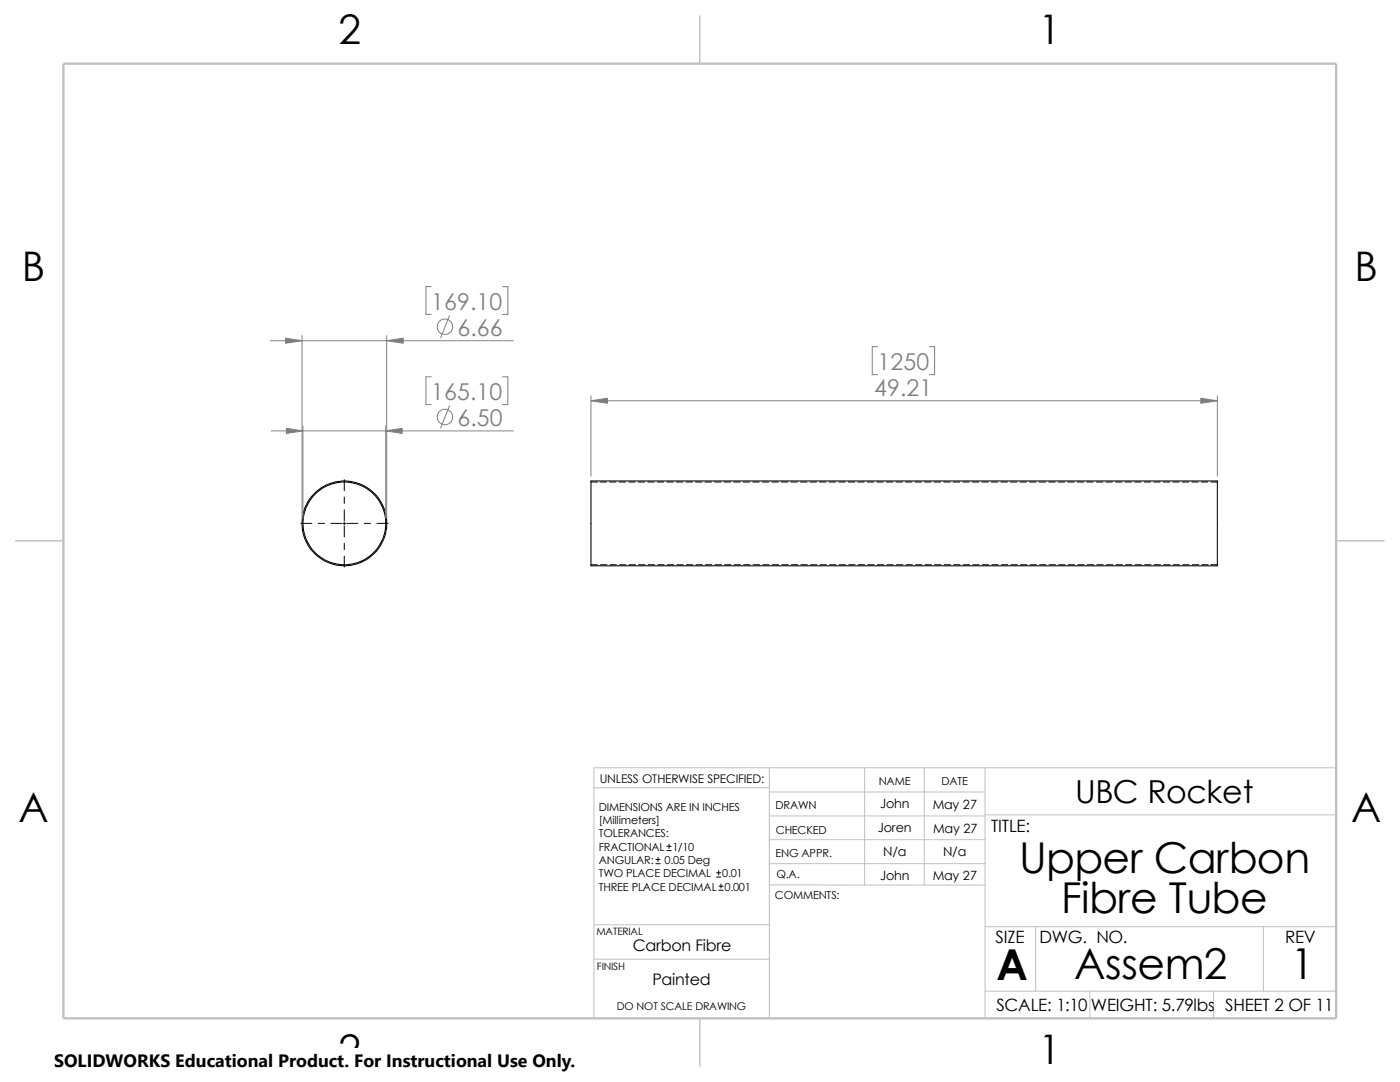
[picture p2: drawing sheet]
<svg xmlns="http://www.w3.org/2000/svg" width="279mm" height="216mm" viewBox="0 0 279 216" stroke-linecap="round" stroke-linejoin="round" font-family="sans-serif">
<g fill="none" stroke="#c0c0c0" stroke-width=".2">
<path d="M118.5 157.2h35M153.5 158h43.1M153.5 153.2v50M172.6 153.2v23.4M184.4 153.2v23.4M196.6 153.2v50M266.7 153.2h-148.2v50M153.5 172.3h43.1M153.5 176.6h43.1M153.5 162.8h43.1M153.5 167.6h43.1M196.6 162.6h70.1"/>
<path d="M118.5 184.5h35.1M118.5 191.4h35M196.6 184.9h70.1M196.6 197.8h70.1M206.7 184.9v12.9M217.5 197.8v5.4M242.2 197.8v5.4M252.1 184.9v12.9"/>
</g>
<path d="M139.7 3.2v9.5M3.1 107.9h9.6M266.7 107.9h9.5M139.7 203.2v9.5" fill="none" stroke="#c0c0c0" stroke-width=".21"/>
<path d="M12.7 12.7h254v190.5h-254z" fill="none" stroke="#c0c0c0" stroke-width=".47"/>
<g fill="none" stroke="#000" stroke-width=".2">
<path d="M68.7 95.7v2.2M68.7 99.2v1.3M117.9 96.2h1.3M119.8 96.2h1.2M121.7 96.2h1.2M123.6 96.2h1.2M125.5 96.2h1.2M127.4 96.2h1.3M129.3 96.2h1.3M131.2 96.2h1.3M133.1 96.2h1.3M135 96.2h1.3"/>
<path d="M136.9 96.2h1.3M138.8 96.2h1.3M140.7 96.2h1.3M142.6 96.2h1.3M144.5 96.2h1.3M146.4 96.2h1.3M148.3 96.2h1.3M150.2 96.2h1.3M152.1 96.2h1.3M154.1 96.2h1.2M156 96.2h1.2M157.9 96.2h1.2"/>
<path d="M159.8 96.2h1.2M161.7 96.2h1.2M163.6 96.2h1.2M165.5 96.2h1.3M167.4 96.2h1.3M169.3 96.2h1.3M171.2 96.2h1.3M173.1 96.2h1.3M175 96.2h1.3M176.9 96.2h1.3M178.8 96.2h1.3M180.7 96.2h1.3"/>
<path d="M182.6 96.2h1.3M184.5 96.2h1.3M186.4 96.2h1.3M188.3 96.2h1.3M190.2 96.2h1.3M192.2 96.2h1.2M194.1 96.2h1.2M196 96.2h1.2M197.9 96.2h1.2M199.8 96.2h1.2M201.7 96.2h1.2M203.6 96.2h1.3"/>
<path d="M205.5 96.2h1.3M207.4 96.2h1.3M209.3 96.2h1.3M211.2 96.2h1.3M213.1 96.2h1.3M215 96.2h1.3M216.9 96.2h1.3M218.8 96.2h1.3M220.7 96.2h1.3M222.6 96.2h1.3M224.5 96.2h1.3M226.4 96.2h1.3"/>
<path d="M228.3 96.2h1.3M230.3 96.2h1.2M232.2 96.2h1.2M234.1 96.2h1.2M236 96.2h1.2M237.9 96.2h1.2M239.8 96.2h1.2M241.7 96.2h1.3M60 104.4h2.2M63.5 104.4h1.3M66 104.4h2.2M68.5 104.4h.5"/>
<path d="M68.7 101.7v2.2M68.7 104.2v.5M68.7 104.9v2.2M68.7 108.4v1.3M68.7 111v2.2M69.2 104.4h2.2M72.7 104.4h1.3M75.2 104.4h2.2M117.9 112.7h1.3M119.8 112.7h1.3M121.8 112.7h1.2M123.7 112.7h1.2"/>
<path d="M125.6 112.7h1.2M127.5 112.7h1.2M129.4 112.7h1.2M131.3 112.7h1.2M133.2 112.7h1.3M135.1 112.7h1.3M137 112.7h1.3M138.9 112.7h1.3M140.8 112.7h1.3M142.7 112.7h1.3M144.6 112.7h1.3M146.5 112.7h1.3"/>
<path d="M148.4 112.7h1.3M150.3 112.7h1.3M152.2 112.7h1.3M154.1 112.7h1.3M156 112.7h1.3M157.9 112.7h1.3M159.9 112.7h1.2M161.8 112.7h1.2M163.7 112.7h1.2M165.6 112.7h1.2M167.5 112.7h1.2M169.4 112.7h1.2"/>
<path d="M171.3 112.7h1.3M173.2 112.7h1.3M175.1 112.7h1.3M177 112.7h1.3M178.9 112.7h1.3M180.8 112.7h1.3M182.7 112.7h1.3M184.6 112.7h1.3M186.5 112.7h1.3M188.4 112.7h1.3M190.3 112.7h1.3M192.2 112.7h1.3"/>
<path d="M194.1 112.7h1.3M196 112.7h1.3M198 112.7h1.2M199.9 112.7h1.2M201.8 112.7h1.2M203.7 112.7h1.2M205.6 112.7h1.2M207.5 112.7h1.2M209.4 112.7h1.3M211.3 112.7h1.3M213.2 112.7h1.3M215.1 112.7h1.3"/>
<path d="M217 112.7h1.3M218.9 112.7h1.3M220.8 112.7h1.3M222.7 112.7h1.3M224.6 112.7h1.3M226.5 112.7h1.3M228.4 112.7h1.3M230.3 112.7h1.3M232.2 112.7h1.3M234.1 112.7h1.3M236.1 112.7h1.2M238 112.7h1.2"/>
<path d="M239.9 112.7h1.2M241.7 112.7h1.3M130.9 172.3h.8M130.9 171.5h.8M131.3 171.1v.8M133.1 169.7h.8M133.1 168.9h.8M133.5 168.4v.9M143 175h.8M143 174.2h.8M143.4 173.7v.9M143.5 177.6h.8"/>
<path d="M143.5 176.8h.8M143.9 176.4v.8"/>
</g>
<g fill="none" stroke="#000" stroke-width=".21">
<path d="M117.9 96h125.1v16.9h-125.1z"/>
<circle cx="68.7" cy="104.4" r="8.3"/>
<circle cx="68.7" cy="104.4" r="8.4"/>
</g>
<g fill="none" stroke="#808080" stroke-width=".2">
<path d="M86.1 57.2h-1.1v5.5h1.1M100.3 57.2h1v5.5h-1M53.9 68h48.5M60.3 67v36.4M77.2 67v36.4M86.1 75.2h-1.1v5.5h1.1M89.7 63l-1.8 4.4M100.3 75.2h1v5.5h-1M117.9 79v16M117.9 80h125.1M175.1 69.2h-1v5.6h1M185.5 69.2h1v5.6h-1"/>
<path d="M243 79v16M54.1 86h48.3M60.5 85v18.4M77 85v18.4M89.7 81l-1.8 4.4"/>
<circle cx="88.8" cy="65.2" r="1.56"/>
<circle cx="88.8" cy="83.2" r="1.55"/>
</g>
<g fill="#808080" stroke="#808080" stroke-width=".2">
<path d="M239.6 79.5l3.4 .5-3.4 .5z"/>
<path d="M117.9 80l3.3-.5v1z"/>
<path d="M57 67.5l3.3 .5-3.3 .5z"/>
<path d="M77.2 68l3.3-.5v1z"/>
<path d="M57.1 85.5l3.4 .5-3.4 .5z"/>
<path d="M77 86l3.3-.5v1z"/>
</g>
<path d="M10.8 209.2h104.1v6.7h-104.1z" fill="#fff"/>
<g font-size="8.5">
<text x="203.4" y="174.1">Upper Carbon</text>
<text x="211.8" y="182.2">Fibre Tube</text>
<text x="198.8" y="195.5">A</text>
<text x="214.4" y="195.3">Assem2</text>
<text x="257.6" y="195.3">1</text>
</g>
<g font-size="8.1">
<text x="67.6" y="8.8">2</text>
<text x="207.3" y="8.8">1</text>
<text x="4.4" y="56.1">B</text>
<text x="270.3" y="56.1">B</text>
<text x="3.7" y="164.1">A</text>
<text x="269.6" y="164.1">A</text>
<text x="67.6" y="212.3">2</text>
<text x="207.3" y="212.3">1</text>
</g>
<text font-size="6.3" x="214.6" y="160.3">UBC Rocket</text>
<g font-size="4.6" fill="#808080">
<text x="86.1" y="61.8">169.10</text>
<text x="91.3" y="67.1">6.66</text>
<text x="175.1" y="73.8">1250</text>
<text x="86.1" y="79.8">165.10</text>
<text x="174.5" y="79">49.21</text>
<text x="91.3" y="85">6.50</text>
</g>
<text font-size="3.6" x="10.8" y="213">SOLIDWORKS Educational Product. For Instructional Use Only.</text>
<g font-size="3.4">
<text x="197.8" y="166">TITLE:</text>
<text x="198.7" y="188.1">SIZE</text>
<text x="207.5" y="188.1">DWG. NO.</text>
<text x="256.5" y="188.2">REV</text>
<text x="198.8" y="201.7">SCALE: 1:10</text>
<text x="217.7" y="201.8">WEIGHT: 5.79lbs</text>
<text x="244.5" y="201.7">SHEET 2 OF 11</text>
</g>
<g font-size="3.2">
<text x="126.3" y="189.8">Carbon Fibre</text>
<text x="130.2" y="196.6">Painted</text>
</g>
<g font-size="2.5">
<text x="175.6" y="161.3">John</text>
<text x="186.1" y="161.4">May 27</text>
<text x="175.2" y="166.1">Joren</text>
<text x="186.2" y="166.2">May 27</text>
<text x="176.3" y="170.8">N/a</text>
<text x="188.2" y="170.8">N/a</text>
<text x="175.6" y="175.6">John</text>
<text x="186.1" y="175.6">May 27</text>
</g>
<text font-size="2.4" x="119.7" y="156.2">UNLESS OTHERWISE SPECIFIED:</text>
<g font-size="2.2">
<text x="119.5" y="161.8">DIMENSIONS ARE IN INCHES</text>
<text x="154.8" y="161.5">DRAWN</text>
<text x="175.4" y="156.7">NAME</text>
<text x="187.9" y="156.7">DATE</text>
<text x="119.5" y="164.4">[Millimeters]</text>
<text x="119.5" y="167.1">TOLERANCES:</text>
<text x="154.8" y="166.3">CHECKED</text>
<text x="119.5" y="169.8">FRACTIONAL 1/10</text>
<text x="119.5" y="172.4">ANGULAR:</text>
<text x="132.6" y="172.4">0.05 Deg</text>
<text x="154.8" y="171">ENG APPR.</text>
<text x="119.5" y="175">TWO PLACE DECIMAL</text>
<text x="119.5" y="177.7">THREE PLACE DECIMAL 0.001</text>
<text x="144.1" y="175">0.01</text>
<text x="154.6" y="179.5">COMMENTS:</text>
<text x="154.9" y="175.2">Q.A.</text>
</g>
<text font-size="2.1" x="123.1" y="201.6">DO NOT SCALE DRAWING</text>
<g font-size="2">
<text x="119" y="186.6">MATERIAL</text>
<text x="119.1" y="193.5">FINISH</text>
</g>
</svg>
